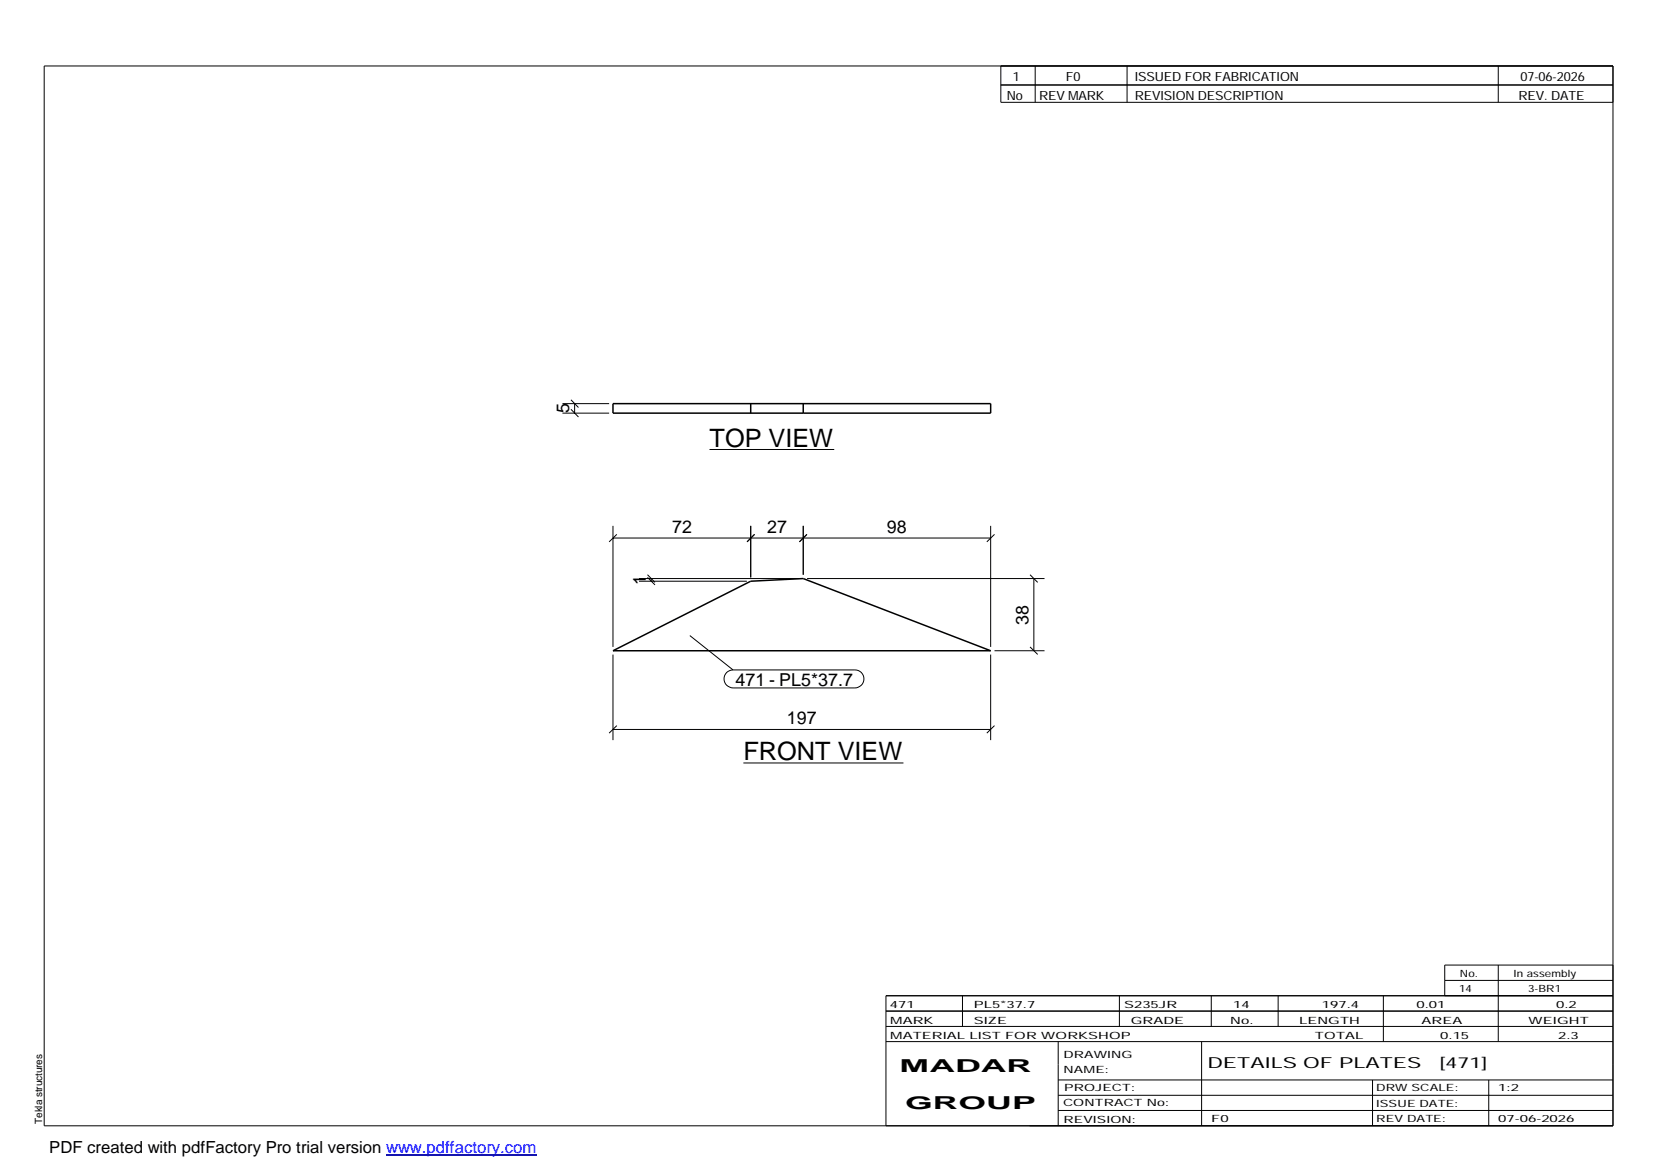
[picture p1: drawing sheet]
<svg xmlns="http://www.w3.org/2000/svg" width="420mm" height="297mm" viewBox="0 0 420 297" stroke-linecap="round" stroke-linejoin="round" font-family="sans-serif">
<path d="M155.6 102.5h95.9v2.4h-95.9zM190.6 102.5v2.4M203.9 102.5v2.4M155.6 165.2l35-17.6 13.3-.7 47.6 18.3z" fill="none" stroke="#000" stroke-width=".38"/>
<g fill="none" stroke="#000" stroke-width=".25">
<path d="M11.2 16.7h398.3v269.1h-398.3zM254.1 16.7v9.3h155.4M262.8 16.7v9.3M286.1 16.7v9.3M380.4 16.7v9.3M254.1 21.6h155.4M142.8 104.9h11.8M142.8 102.5h11.8M144.9 103.9l2 2M144.9 101.5l2 1.9M145.9 102.5v2.4M180.1 114.1h31.7"/>
<path d="M155.6 133.5v30.7M155.6 136.6h95.9M156.6 135.7l-2 1.9M190.6 133.5v13.1M191.6 135.7l-1.9 1.9M203.9 133.5v12.4M204.9 135.7l-2 1.9M251.5 133.5v30.7M252.5 135.7l-2 1.9M162.2 146.9h40.7M162.2 147.6h27.4M164.4 146.6l1.9 1.9"/>
<path d="M164.4 145.9l1.9 2M165.3 146.9v.7M204.9 146.9h60.3M261.5 145.9l1.9 2M262.5 146.9v18.3M155.6 166.2v21.7M175.1 161.4l11 8.7M184.5 170.7l.8-.4 .8-.2h30.9a2.29 2.29 0 0 1 2.3 2.3 2.29 2.29 0 0 1-2.3 2.3h-30.9a2.31 2.31 0 0 1-2.1-1.5 2.31 2.31 0 0 1 .5-2.5zM251.5 166.2v21.7M252.5 165.2h12.7M261.5 164.2l1.9 1.9M155.6 185.2h95.9"/>
<path d="M156.6 184.2l-2 1.9M188.7 193.7h40.7M252.5 184.2l-2 1.9M224.9 256.7h184.6M244.3 252.8v7.8M284.2 252.8v7.8M307.5 252.8v7.8M324.5 252.8v7.8M351.2 252.8v11.6M366.8 248.9h42.7M380.4 245v19.4M409.5 245h-42.7v7.8"/>
<path d="M409.5 252.8h-184.6v33M224.9 264.4h184.6M224.9 260.6h184.6M268.6 264.4v21.4M268.6 274.2h140.9M268.6 278.1h140.9M305.1 264.4v21.4M348.4 274.2v11.6M378 274.2v11.6M268.6 281.9h140.9"/>
</g>
<path d="M98 293.3h38.2" fill="none" stroke="#00f" stroke-width=".3"/>
<g font-size="6.4">
<text x="180.1" y="113.4">TOP VIEW</text>
<text x="188.7" y="192.9">FRONT VIEW</text>
</g>
<g font-size="4.5">
<text x="144.5" y="104.9" transform="rotate(-90 144.5 104.9)">5</text>
<text x="170.6" y="135.2">72</text>
<text x="194.7" y="135.2">27</text>
<text x="225.2" y="135.2">98</text>
<text x="164" y="148.5" transform="rotate(-90 164 148.5)">1</text>
<text x="261.1" y="158.6" transform="rotate(-90 261.1 158.6)">38</text>
<text x="186.7" y="174.1">471 - PL5*37.7</text>
<text x="199.8" y="183.8">197</text>
<text x="228.4" y="272.3">MADAR</text>
<text x="229.8" y="281.6">GROUP</text>
</g>
<text font-size="4.2" x="12.5" y="292.7">PDF created with pdfFactory Pro trial version www.pdffactory.com</text>
<g font-size="3.9">
<text x="306.5" y="271.3">DETAILS OF PLATES</text>
<text x="365.4" y="271.3">[471]</text>
</g>
<g font-size="3.2">
<text x="257.1" y="20.5">1</text>
<text x="270.6" y="20.5">F0</text>
<text x="288.1" y="20.5">ISSUEDFORFABRICATION</text>
<text x="386" y="20.5">07-06-2026</text>
<text x="255.6" y="25.5">No</text>
<text x="263.8" y="25.5">REVMARK</text>
<text x="288.1" y="25.5">REVISIONDESCRIPTION</text>
<text x="385.5" y="25.5">REV. DATE</text>
</g>
<g font-size="2.5">
<text x="370.4" y="251.8">14</text>
<text x="370.6" y="247.9">No.</text>
<text x="384.3" y="247.9">Inassembly</text>
<text x="387.9" y="251.8">3-BR1</text>
<text x="225.9" y="255.9">471</text>
<text x="247.3" y="255.9">PL5*37.7</text>
<text x="285.4" y="255.9">S235JR</text>
<text x="313.1" y="255.9">14</text>
<text x="335.6" y="255.9">19</text>
<text x="339.8" y="255.9">7.4</text>
<text x="359.6" y="255.9">0</text>
<text x="361.7" y="255.9">.0</text>
<text x="364.9" y="255.9">1</text>
<text x="395.1" y="255.9">0</text>
<text x="397.2" y="255.9">.2</text>
<text x="226" y="263.7">M</text>
<text x="226" y="259.9">M</text>
<text x="229.2" y="263.7">ATERIAL LIST FOR W</text>
<text x="229.2" y="259.9">ARK</text>
<text x="247.2" y="259.9">SIZE</text>
<text x="268" y="263.7">ORKSHOP</text>
<text x="287.1" y="259.9">GRADE</text>
<text x="312.3" y="259.9">No.</text>
<text x="329.8" y="259.9">LENGTH</text>
<text x="333.8" y="263.7">TOTAL</text>
<text x="360.9" y="259.9">AREA</text>
<text x="365.6" y="263.7">0</text>
<text x="367.7" y="263.7">.15</text>
<text x="388.1" y="259.9">W</text>
<text x="391.7" y="259.9">EIGHT</text>
<text x="395.6" y="263.7">2.3</text>
<text x="270" y="268.5">DRAW</text>
<text x="281.1" y="268.5">ING</text>
<text x="270" y="272.5">NAM</text>
<text x="278.1" y="272.5">E:</text>
<text x="269.9" y="280.9">CONTRACT No:</text>
<text x="270.2" y="277">PROJECT:</text>
<text x="349.4" y="277.1">DRWSCALE:</text>
<text x="349.4" y="281">ISSUE DATE:</text>
<text x="380.4" y="277.1">1:2</text>
<text x="10.7" y="285.4" transform="rotate(-90 10.7 285.4)">Tekla structures</text>
<text x="270" y="285">REVISION:</text>
<text x="307.5" y="284.8">F0</text>
<text x="349.4" y="284.8">REVDATE:</text>
<text x="380.4" y="284.8">0</text>
<text x="382.5" y="284.8">7-0 -20</text>
<text x="387.9" y="284.8">6</text>
<text x="395.5" y="284.8">26</text>
</g>
</svg>
